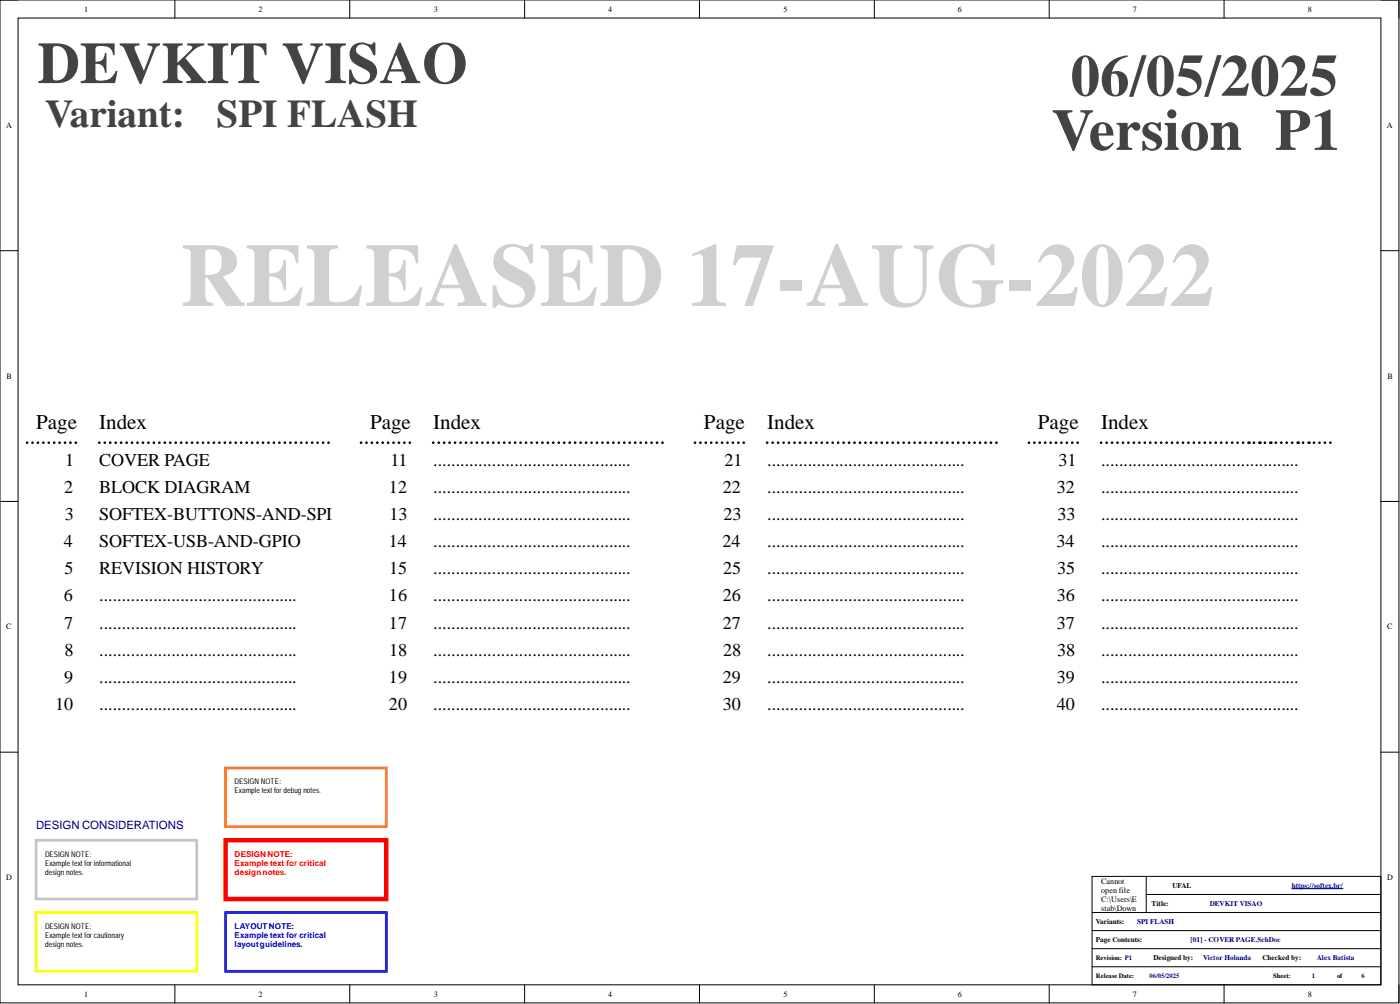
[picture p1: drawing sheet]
<svg xmlns="http://www.w3.org/2000/svg" width="393mm" height="282mm" viewBox="0 0 393 282" stroke-linecap="round" stroke-linejoin="round" font-family="sans-serif">
<g fill="none" stroke="#000" stroke-width=".28">
<path d="M0 0h393v281.6h-393zM0 0h5.1M49.1 0v5.1M98.3 0v5.1M147.4 0v5.1M196.5 0v5.1M245.7 0v5.1M294.8 0v5.1M343.9 0v5.1M388 0h5v5.1M5.1 5.1h382.9v271.4h-382.9zM0 70.4h5.1"/>
<path d="M388 70.4h5M0 140.8h5.1M388 140.8h5M0 211.2h5.1M388 211.2h5M306.8 256.2h81.2M306.8 246h81.2v30.5h-81.2zM322 251.1h66M322 246v10.2M49.1 276.5v5.1M98.3 276.5v5.1M147.4 276.5v5.1"/>
<path d="M196.5 276.5v5.1M245.7 276.5v5.1M294.8 276.5v5.1M306.8 261.3h81.2M306.8 266.3h81.2M306.8 271.4h81.2M343.9 276.5v5.1M393 276.5v5.1"/>
</g>
<g fill="none" stroke="#000" stroke-width=".76">
<path d="M7.6 124.3h.1M9.1 124.3h.1M10.7 124.3h.1M12.2 124.3h.1M13.7 124.3h.1M15.2 124.3h.1M16.7 124.3h.1M18.3 124.3h.1M19.8 124.3h.1M21.3 124.3h.1M27.9 124.3h.1M29.4 124.3h.1"/>
<path d="M31 124.3h.1M32.5 124.3h.1M34 124.3h.1M35.6 124.3h.1M37.1 124.3h.1M38.6 124.3h.1M40.2 124.3h.1M41.7 124.3h.1M43.2 124.3h.1M44.8 124.3h.1M46.3 124.3h.1M47.8 124.3h.1"/>
<path d="M49.4 124.3h.1M50.9 124.3h.1M52.4 124.3h.1M54 124.3h.1M55.5 124.3h.1M57 124.3h.1M58.6 124.3h.1M60.1 124.3h.1M61.6 124.3h.1M63.2 124.3h.1M64.7 124.3h.1M66.2 124.3h.1"/>
<path d="M67.8 124.3h.1M69.3 124.3h.1M70.8 124.3h.1M72.4 124.3h.1M73.9 124.3h.1M75.4 124.3h.1M77 124.3h.1M78.5 124.3h.1M80 124.3h.1M81.6 124.3h.1M83.1 124.3h.1M84.6 124.3h.1"/>
<path d="M86.2 124.3h.1M87.7 124.3h.1M89.2 124.3h.1M90.8 124.3h.1M92.3 124.3h.1M101.4 124.3h.1M103 124.3h.1M104.5 124.3h.1M106 124.3h.1M107.5 124.3h.1M109 124.3h.1M110.6 124.3h.1"/>
<path d="M112.1 124.3h.1M113.6 124.3h.1M115.1 124.3h.1M121.7 124.3h.1M123.3 124.3h.1M124.8 124.3h.1M126.3 124.3h.1M127.9 124.3h.1M129.4 124.3h.1M130.9 124.3h.1M132.5 124.3h.1M134 124.3h.1"/>
<path d="M135.5 124.3h.1M137.1 124.3h.1M138.6 124.3h.1M140.1 124.3h.1M141.7 124.3h.1M143.2 124.3h.1M144.7 124.3h.1M146.3 124.3h.1M147.8 124.3h.1M149.3 124.3h.1M150.9 124.3h.1M152.4 124.3h.1"/>
<path d="M153.9 124.3h.1M155.5 124.3h.1M157 124.3h.1M158.5 124.3h.1M160.1 124.3h.1M161.6 124.3h.1M163.1 124.3h.1M164.7 124.3h.1M166.2 124.3h.1M167.7 124.3h.1M169.3 124.3h.1M170.8 124.3h.1"/>
<path d="M172.3 124.3h.1M173.9 124.3h.1M175.4 124.3h.1M176.9 124.3h.1M178.5 124.3h.1M180 124.3h.1M181.5 124.3h.1M183.1 124.3h.1M184.6 124.3h.1M186.1 124.3h.1M195.3 124.3h.1M196.8 124.3h.1"/>
<path d="M198.3 124.3h.1M199.8 124.3h.1M201.3 124.3h.1M202.9 124.3h.1M204.4 124.3h.1M205.9 124.3h.1M207.4 124.3h.1M209 124.3h.1M215.5 124.3h.1M217.1 124.3h.1M218.6 124.3h.1M220.2 124.3h.1"/>
<path d="M221.7 124.3h.1M223.2 124.3h.1M224.7 124.3h.1M226.3 124.3h.1M227.8 124.3h.1M229.4 124.3h.1M230.9 124.3h.1M232.4 124.3h.1M233.9 124.3h.1M235.5 124.3h.1M237 124.3h.1M238.5 124.3h.1"/>
<path d="M240.1 124.3h.1M241.6 124.3h.1M243.2 124.3h.1M244.7 124.3h.1M246.2 124.3h.1M247.7 124.3h.1M249.3 124.3h.1M250.8 124.3h.1M252.3 124.3h.1M253.9 124.3h.1M255.4 124.3h.1M257 124.3h.1"/>
<path d="M258.5 124.3h.1M260 124.3h.1M261.5 124.3h.1M263.1 124.3h.1M264.6 124.3h.1M266.1 124.3h.1M267.7 124.3h.1M269.2 124.3h.1M270.7 124.3h.1M272.3 124.3h.1M273.8 124.3h.1M275.3 124.3h.1"/>
<path d="M276.9 124.3h.1M278.4 124.3h.1M279.9 124.3h.1M289.1 124.3h.1M290.6 124.3h.1M292.1 124.3h.1M293.6 124.3h.1M295.2 124.3h.1M296.7 124.3h.1M298.2 124.3h.1M299.7 124.3h.1M301.3 124.3h.1"/>
<path d="M302.8 124.3h.1M309.4 124.3h.1M310.9 124.3h.1M312.4 124.3h.1M314 124.3h.1M315.5 124.3h.1M317 124.3h.1M318.6 124.3h.1M320.1 124.3h.1M321.6 124.3h.1M323.2 124.3h.1M324.7 124.3h.1"/>
<path d="M326.2 124.3h.1M327.8 124.3h.1M329.3 124.3h.1M330.8 124.3h.1M332.4 124.3h.1M333.9 124.3h.1M335.4 124.3h.1M337 124.3h.1M338.5 124.3h.1M340 124.3h.1M341.6 124.3h.1M343.1 124.3h.1"/>
<path d="M344.6 124.3h.1M346.2 124.3h.1M347.7 124.3h.1M349.2 124.3h.1M352.3 124.3h.1M355.4 124.3h.1M358.4 124.3h.1M360 124.3h.1M361.5 124.3h.1M363 124.3h.1M366.1 124.3h.1M369.2 124.3h.1"/>
<path d="M370.7 124.3h.1M372.2 124.3h.1M373.8 124.3h.1"/>
</g>
<g fill="#000">
<circle cx="350.8" cy="124.3" r=".38"/>
<circle cx="353.9" cy="124.3" r=".38"/>
<circle cx="356.9" cy="124.3" r=".38"/>
<circle cx="364.6" cy="124.3" r=".38"/>
<circle cx="367.6" cy="124.3" r=".38"/>
</g>
<path d="M10.1 235.9h45.2v16.5h-45.2z" fill="none" stroke="#c6c3c6" stroke-width=".76"/>
<path d="M10.1 256.2h45.2v16.5h-45.2z" fill="none" stroke="#ff0" stroke-width=".76"/>
<path d="M63.4 235.9h45.1v16.5h-45.1z" fill="none" stroke="#f00" stroke-width="1.3"/>
<path d="M63.4 256.2h45.1v16.5h-45.1z" fill="none" stroke="#00f" stroke-width=".76"/>
<path d="M63.4 215.6h45.1v16.5h-45.1z" fill="none" stroke="#fd8300" stroke-width=".76"/>
<path d="M362.9 249.5h14.4" fill="none" stroke="#000080" stroke-width=".28"/>
<text font-size="25.2" fill="#d0d0d0" x="50.7" y="85.9">RELEASED 17-AUG-2022</text>
<g font-size="16.5" fill="#434343">
<text x="10.6" y="23.3">DEVKIT VISAO</text>
<text x="300.8" y="26.9">06/05/2025</text>
<text x="295.5" y="42.1">Version P1</text>
</g>
<g font-size="11" fill="#434343">
<text x="12.7" y="35.7">Variant:</text>
<text x="60.9" y="35.7">SPI FLASH</text>
</g>
<g font-size="5.9">
<text x="10.1" y="120.5">Page</text>
<text x="27.9" y="120.5">Index</text>
<text x="104" y="120.5">Page</text>
<text x="121.7" y="120.5">Index</text>
<text x="197.8" y="120.5">Page</text>
<text x="215.5" y="120.5">Index</text>
<text x="291.6" y="120.5">Page</text>
<text x="309.4" y="120.5">Index</text>
</g>
<g font-size="5.1">
<text x="18.3" y="130.8">1</text>
<text x="27.9" y="130.8">COVER PAGE</text>
<text x="109.7" y="130.8">11</text>
<text x="121.7" y="130.8">............................................</text>
<text x="203.5" y="130.8">21</text>
<text x="215.5" y="130.8">............................................</text>
<text x="297.4" y="130.8">31</text>
<text x="309.4" y="130.8">............................................</text>
<text x="18" y="138.4">2</text>
<text x="27.9" y="138.4">BLOCK DIAGRAM</text>
<text x="109.3" y="138.4">12</text>
<text x="121.7" y="138.4">............................................</text>
<text x="203.1" y="138.4">22</text>
<text x="215.5" y="138.4">............................................</text>
<text x="296.9" y="138.4">32</text>
<text x="309.4" y="138.4">............................................</text>
<text x="18.2" y="146">3</text>
<text x="27.9" y="146">SOFTEX-BUTTONS-AND-SPI</text>
<text x="109.5" y="146">13</text>
<text x="121.7" y="146">............................................</text>
<text x="203.3" y="146">23</text>
<text x="215.5" y="146">............................................</text>
<text x="297.1" y="146">33</text>
<text x="309.4" y="146">............................................</text>
<text x="17.9" y="153.6">4</text>
<text x="27.9" y="153.6">SOFTEX-USB-AND-GPIO</text>
<text x="109.2" y="153.6">14</text>
<text x="121.7" y="153.6">............................................</text>
<text x="203" y="153.6">24</text>
<text x="215.5" y="153.6">............................................</text>
<text x="296.9" y="153.6">34</text>
<text x="309.4" y="153.6">............................................</text>
<text x="18.1" y="161.2">5</text>
<text x="27.9" y="161.2">REVISION HISTORY</text>
<text x="109.4" y="161.2">15</text>
<text x="121.7" y="161.2">............................................</text>
<text x="203.2" y="161.2">25</text>
<text x="215.5" y="161.2">............................................</text>
<text x="297" y="161.2">35</text>
<text x="309.4" y="161.2">............................................</text>
<text x="17.9" y="168.8">6</text>
<text x="27.9" y="168.8">............................................</text>
<text x="109.3" y="168.8">16</text>
<text x="121.7" y="168.8">............................................</text>
<text x="203.1" y="168.8">26</text>
<text x="215.5" y="168.8">............................................</text>
<text x="296.9" y="168.8">36</text>
<text x="309.4" y="168.8">............................................</text>
<text x="18" y="176.5">7</text>
<text x="27.9" y="176.5">............................................</text>
<text x="109.3" y="176.5">17</text>
<text x="121.7" y="176.5">............................................</text>
<text x="203.1" y="176.5">27</text>
<text x="215.5" y="176.5">............................................</text>
<text x="296.9" y="176.5">37</text>
<text x="309.4" y="176.5">............................................</text>
<text x="18.1" y="184.1">8</text>
<text x="27.9" y="184.1">............................................</text>
<text x="109.4" y="184.1">18</text>
<text x="121.7" y="184.1">............................................</text>
<text x="203.2" y="184.1">28</text>
<text x="215.5" y="184.1">............................................</text>
<text x="297" y="184.1">38</text>
<text x="309.4" y="184.1">............................................</text>
<text x="18" y="191.7">9</text>
<text x="27.9" y="191.7">............................................</text>
<text x="109.3" y="191.7">19</text>
<text x="121.7" y="191.7">............................................</text>
<text x="203.1" y="191.7">29</text>
<text x="215.5" y="191.7">............................................</text>
<text x="296.9" y="191.7">39</text>
<text x="309.4" y="191.7">............................................</text>
<text x="15.5" y="199.3">10</text>
<text x="27.9" y="199.3">............................................</text>
<text x="109.3" y="199.3">20</text>
<text x="121.7" y="199.3">............................................</text>
<text x="203.1" y="199.3">30</text>
<text x="215.5" y="199.3">............................................</text>
<text x="296.9" y="199.3">40</text>
<text x="309.4" y="199.3">............................................</text>
</g>
<text font-size="3.2" fill="#000080" x="10.1" y="232.7">DESIGN CONSIDERATIONS</text>
<g font-size="2.3">
<text x="23.7" y="3.3">1</text>
<text x="72.6" y="3.3">2</text>
<text x="121.9" y="3.3">3</text>
<text x="170.9" y="3.3">4</text>
<text x="220.1" y="3.3">5</text>
<text x="269.1" y="3.3">6</text>
<text x="318.3" y="3.3">7</text>
<text x="367.4" y="3.3">8</text>
<text x="1.7" y="35.9">A</text>
<text x="389.7" y="35.9">A</text>
<text x="1.9" y="106.4">B</text>
<text x="389.8" y="106.4">B</text>
<text x="1.8" y="176.7">C</text>
<text x="389.8" y="176.7">C</text>
<text x="1.8" y="247.1">D</text>
<text x="309.4" y="248.1">Cannot</text>
<text x="309.4" y="250.6">open file</text>
<text x="389.8" y="247.1">D</text>
<text x="309.4" y="253.1">C:\Users\E</text>
<text x="309.4" y="255.7">stab\Down</text>
<text x="309.4" y="258.2">loads\Bras</text>
<text x="309.4" y="260.8">ão_Ufal.p</text>
<text x="309.4" y="263.3">ng. File</text>
<text x="309.4" y="265.8">does not</text>
<text x="309.4" y="268.4">exist.</text>
<text x="23.7" y="279.8">1</text>
<text x="72.6" y="279.8">2</text>
<text x="121.9" y="279.8">3</text>
<text x="170.9" y="279.8">4</text>
<text x="220.1" y="279.8">5</text>
<text x="269.1" y="279.8">6</text>
<text x="318.3" y="279.8">7</text>
<text x="367.4" y="279.8">8</text>
</g>
<g font-size="2.3" fill="#f00">
<text x="65.9" y="240.5">DESIGNNOTE:</text>
<text x="65.9" y="243">Example text for critical</text>
<text x="65.9" y="245.5">designnotes.</text>
</g>
<g font-size="2.3" fill="#00f">
<text x="65.9" y="260.8">LAYOUTNOTE:</text>
<text x="65.9" y="263.3">Example text for critical</text>
<text x="65.9" y="265.8">layoutguidelines.</text>
</g>
<g font-size="2.2">
<text x="65.9" y="220.2">DESIGN NOTE:</text>
<text x="65.9" y="222.7">Example text for debug notes.</text>
<text x="12.7" y="240.5">DESIGN NOTE:</text>
<text x="12.7" y="243">Example text for informational</text>
<text x="12.7" y="245.5">design notes.</text>
<text x="12.7" y="260.8">DESIGN NOTE:</text>
<text x="12.7" y="263.3">Example text for cautionary</text>
<text x="12.7" y="265.8">design notes.</text>
</g>
<g font-size="2">
<text x="329.4" y="249.3">UFAL</text>
<text x="323.6" y="254.3">Title:</text>
<text x="307.8" y="259.4">Variants:</text>
<text x="307.8" y="264.5">Page Contents:</text>
<text x="324.1" y="269.6">Designed by:</text>
<text x="354.7" y="269.6">Checked by:</text>
</g>
<g font-size="2" fill="#000080">
<text x="363" y="249.3">https://softex.br/</text>
<text x="339.9" y="254.3">DEVKIT VISAO</text>
<text x="319.5" y="259.4">SPI FLASH</text>
<text x="334.5" y="264.5">[01] - COVER PAGE.SchDoc</text>
<text x="338" y="269.6">Victor Holanda</text>
<text x="370" y="269.6">Alex Batista</text>
</g>
<g font-size="1.9">
<text x="307.8" y="269.5">Revision: P1</text>
<text x="307.9" y="274.5">Release Date:</text>
<text x="357.7" y="274.5">Sheet:</text>
<text x="375.7" y="274.5">of</text>
</g>
<g font-size="1.9" fill="#000080">
<text x="323" y="274.5">06/05/2025</text>
<text x="368.5" y="274.5">1</text>
<text x="382.5" y="274.5">6</text>
</g>
</svg>
